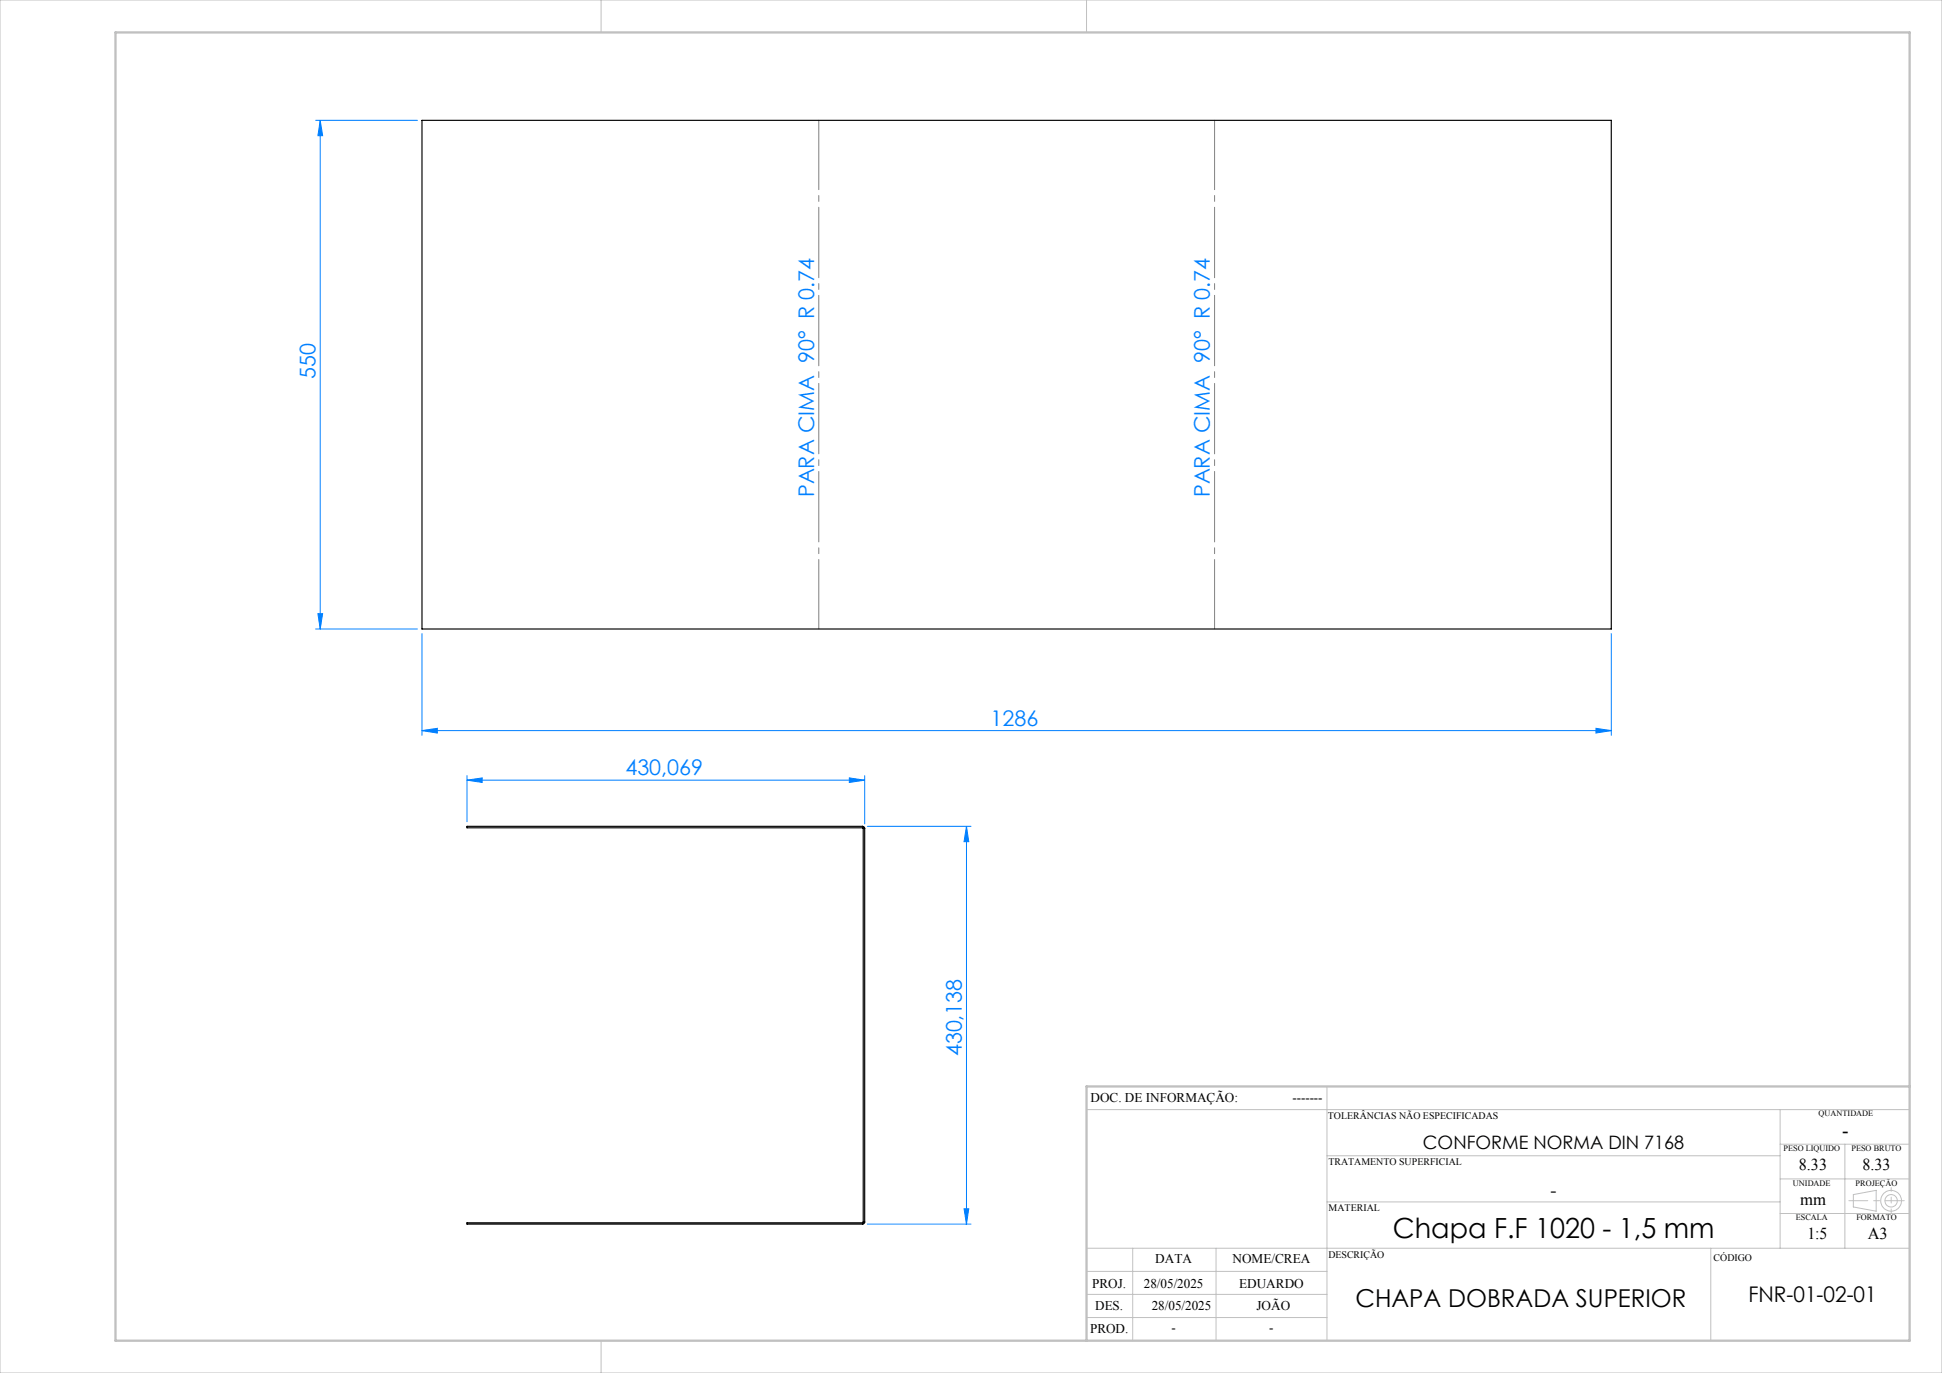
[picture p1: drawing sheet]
<svg xmlns="http://www.w3.org/2000/svg" width="420mm" height="297mm" viewBox="0 0 420 297" stroke-linecap="round" stroke-linejoin="round" font-family="sans-serif">
<g fill="none" stroke="#c0c0c0" stroke-width=".22">
<path d="M0 0h420v297h-420zM130 0v7M235 0v7M287 235v55M235 240h178M287 260h98M287 250h98M385 240v30M385 255h28M385 247.5h28M399 247.5v22.5M400.8 258.4l5-.9v4.5l-5-.9z"/>
<path d="M235 280h52M235 275h52M235 270h178M245 270v20M263 270v20M370 270v20M385 262.5h28M130 290v7M235 285h52"/>
<circle cx="409" cy="259.8" r="2.24"/>
<circle cx="409" cy="259.7" r="1.34"/>
</g>
<g fill="none" stroke="#0080ff" stroke-width=".22">
<path d="M68.3 26h22M69.3 26v110.1M69.3 26l.5 3.3h-1zM68.3 136.1h22M68.8 132.7h1l-.5 3.4zM91.3 137.1v22M348.5 137.1v22M91.3 158l3.3-.5v1.1zM91.3 158h257.2M345.2 157.5l3.3 .5-3.3 .6zM101 168.8l3.3-.5v1zM101 167.8v10"/>
<path d="M101 168.8h86M183.7 168.3l3.3 .5-3.3 .5zM187 167.8v10.4M187.6 178.7h22.4M209 178.7l.5 3.4h-1zM209 178.7v86.1M187.6 264.8h22.4M208.5 261.5h1l-.5 3.3z"/>
</g>
<path d="M177.1 26v110M262.7 136v-110" fill="none" stroke="#808080" stroke-width=".22" stroke-dasharray="15.2 1.3 1.3 1.3" stroke-dashoffset=".2"/>
<path d="M411.8 259.7h-11.9" fill="none" stroke="#c0c0c0" stroke-width=".22" stroke-dasharray="15.2 1.3 1.3 1.3" stroke-dashoffset="11.2"/>
<path d="M409 256.9v5.4" fill="none" stroke="#c0c0c0" stroke-width=".22" stroke-dasharray="15.2 1.3 1.3 1.3" stroke-dashoffset="14.4"/>
<path d="M25 7h388v283h-388zM413 235h-178v55" fill="none" stroke="#c0c0c0" stroke-width=".5"/>
<g fill="#0080ff">
<path d="M101 168.8l3.3-.5v1zM183.7 168.3l3.3 .5-3.3 .5z"/>
<path d="M91.3 158l3.3-.5v1.1zM345.2 157.5l3.3 .5-3.3 .6z"/>
<path d="M209 178.7l.5 3.4h-1zM208.5 261.5h1l-.5 3.3z"/>
<path d="M69.3 26l.5 3.3h-1zM68.8 132.7h1l-.5 3.4z"/>
</g>
<g fill="none" stroke="#000" stroke-width=".25">
<path d="M91.3 26h257.2v110.1h-257.2zM186.5 178.7l.4 .3 .1 .2M186.5 179.1l.2 .1M186.5 178.7v.4M186.5 178.7h-85.5v.4h85.5M186.7 179.2v85.1M186.7 179.2h.3M187 179.2v85.1M186.5 264.5v.3M186.5 264.5h-85.5v.3h85.5M186.7 264.3l-.2 .2M186.7 264.3h.3"/>
<path d="M187 264.3l-.2 .4-.3 .1"/>
</g>
<text font-size="6" x="301.2" y="267.8">Chapa F.F 1020 - 1,5 mm</text>
<text font-size="5.3" x="293.1" y="282.8">CHAPA DOBRADA SUPERIOR</text>
<g font-size="4.7" fill="#0080ff">
<text x="68.3" y="82" transform="rotate(-90 68.3 82)">550</text>
<text x="176" y="107.6" transform="rotate(-90 176 107.6)">PARA CIMA 90° R 0.74</text>
<text x="261.7" y="107.6" transform="rotate(-90 261.7 107.6)">PARA CIMA 90° R 0.74</text>
<text x="214.2" y="157">1286</text>
<text x="135.3" y="167.7">430,069</text>
<text x="208" y="228.5" transform="rotate(-90 208 228.5)">430,138</text>
</g>
<text font-size="4.7" x="378.1" y="281.7">FNR-01-02-01</text>
<text font-size="4.3" x="398.4" y="246">-</text>
<g font-size="4">
<text x="307.8" y="248.6">CONFORME NORMA DIN 7168</text>
<text x="335.4" y="258.8">-</text>
</g>
<g font-size="3.6">
<text x="389.1" y="253.1">8.33</text>
<text x="402.8" y="253.1">8.33</text>
<text x="389.3" y="260.6">mm</text>
<text x="390.9" y="268.1">1:5</text>
<text x="403.9" y="268.1">A3</text>
</g>
<g font-size="2.9">
<text x="235.9" y="238.4">DOC. DE INFORMAÇÃO:</text>
<text x="279.5" y="238.4">-------</text>
<text x="249.9" y="273.2">DATA</text>
<text x="266.5" y="273.2">NOME/CREA</text>
<text x="236.2" y="278.6">PROJ.</text>
<text x="247.4" y="278.6">28/05/2025</text>
<text x="268" y="278.6">EDUARDO</text>
<text x="236.9" y="283.4">DES.</text>
<text x="249.1" y="283.4">28/05/2025</text>
<text x="271.7" y="283.4">JOÃO</text>
<text x="235.7" y="288.3">PROD.</text>
<text x="253.4" y="288.2">-</text>
<text x="274.5" y="288.2">-</text>
</g>
<g font-size="2.2">
<text x="287.2" y="242.1">TOLERÂNCIAS NÃO ESPECIFICADAS</text>
<text x="287.3" y="251.9">TRATAMENTO SUPERFICIAL</text>
<text x="287.3" y="261.9">MATERIAL</text>
<text x="287.3" y="272.1">DESCRIÇÃO</text>
<text x="370.6" y="272.8">CÓDIGO</text>
</g>
<g font-size="1.8">
<text x="393.3" y="241.4">QUANTIDADE</text>
<text x="385.7" y="249">PESO LIQUIDO</text>
<text x="400.4" y="249">PESO BRUTO</text>
<text x="387.8" y="256.5">UNIDADE</text>
<text x="401.3" y="256.5">PROJEÇÃO</text>
<text x="388.4" y="264">ESCALA</text>
<text x="401.5" y="264">FORMATO</text>
</g>
</svg>
